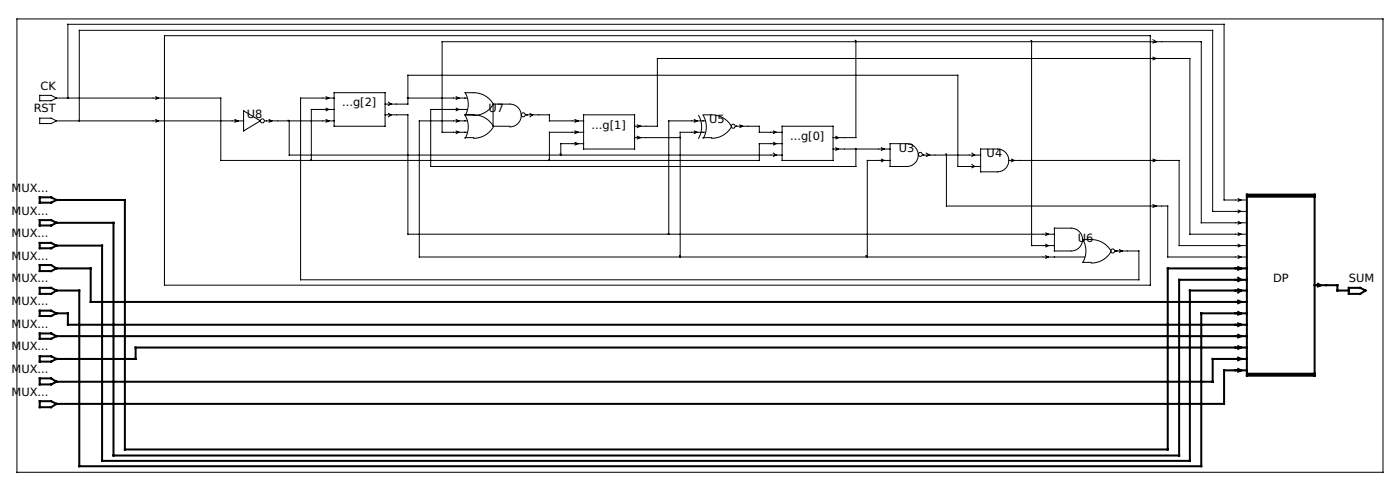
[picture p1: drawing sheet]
<svg xmlns="http://www.w3.org/2000/svg" width="265mm" height="93mm" viewBox="0 0 265 93" stroke-linecap="round" stroke-linejoin="round" font-family="sans-serif">
<g fill="none" stroke="#000" stroke-width=".19">
<path d="M3.2 3.6h258.7v85.8h-258.7zM7.5 18.1h2.2l1 .5-1 .5h-2.2zM10.7 18.6h31.1v11.8h102v-3.2h4.3M12.9 18.6v-14h218.9v33.3h4.3M29.5 18.3l.5 .3-.5 .2M31.1 6.8h186.7v47.2h-186.7zM61.8 18.3l.5 .3-.5 .2M63.3 17.6h9.6v6.3h-9.6zM63.3 18.6h-6.4v34.4h158.8v-5.5h-4.5M72.9 19.7h4.3v-5.4h104.2v17.2h4.3M73.6 19.3l.5 .4-.5 .3M77.2 18.6h11.2"/>
<path d="M86.4 18.3l.5 .3-.5 .2M88 17.6a6 6 0 0 1 4.1 .7l1.3 1.4a4.3 4.3 0 0 1-3.7 2.2M88.1 17.6a4.3 4.3 0 0 1 0 4.3 4.3 4.3 0 0 1 0 4.3M162.1 7.9v18.2h-4.3M195.4 7.9v38.6h4.3M218.3 7.5l.7 .4-.7 .3M218.3 10.8l.7 .3-.7 .2M7.5 22.4h2.2l1 .5-1 .5h-2.2zM10.7 22.9h35.4M15 22.9v-17.2h214.6v34.3h6.5M29.5 22.6l.5 .3-.5 .2M44.5 22.6l.6 .3-.6 .2"/>
<path d="M46.1 21l3.2 1.9-3.2 1.9zM50.2 22.9h13.1M51 22.6l.5 .3-.5 .2M54.8 22.9v6.5h93.3M61.8 20.5l.5 .2-.5 .3M61.8 22.6l.5 .3-.5 .2M63.3 20.7h-4.3v9.7M72.9 21.7h4.3v22.7h122.5M73.6 21.5l.5 .2-.5 .4M86.4 20.5l.5 .2-.5 .3M86.4 22.6l.5 .3-.5 .2M86.4 24.8l.5 .2-.5 .3"/>
<path d="M88 21.7a6 6 0 0 1 4.1 .8l1.3 1.4M88 26.1h1.7M88.4 20.7h-6.8v10.8h80.5v-3.3M88.4 22.9h-9v25.8h126M88.4 25h-4.7v-17.1h143.8v34.3h8.6M93.4 24a4.3 4.3 0 0 1-3.7 2.2M96.5 23.9h-3.1v-4.2h3.1a2.16 2.16 0 0 1 2.2 2.2 2.16 2.16 0 0 1-2.2 2.1M99.6 21.7h4.4v1.2h6.5M100.4 21.5l.5 .2-.5 .4M108.9 22.6l.6 .3-.6 .2M108.9 24.8l.6 .2-.6 .3M108.9 27l.6 .2-.6 .3"/>
<path d="M110.5 21.7h9.7v6.5h-9.7zM110.5 27.2h-4.3v2.2M110.5 25h-6.5v5.4M120.2 23.9h4.3v-12.8h100.8v33.3h10.8M120.2 26.1h8.6M120.7 23.7l.6 .2-.6 .3M120.7 25.8l.6 .3-.6 .2M131.5 22.6l.5 .3-.5 .2M131.5 24.8l.5 .2-.5 .3M132.3 21.9a4.3 4.3 0 0 1 0 4.3M133.1 21.7a6 6 0 0 1 4.1 .8l1.3 1.4M133.1 26.1h1.7"/>
<path d="M133.2 21.9a4.3 4.3 0 0 1 0 4.3M133.5 22.9h-6.9v21.5M133.5 25h-4.7v23.7M138.5 24a4.3 4.3 0 0 1-3.7 2.2M139.3 23.9h4.5v1.1h4.3M140.1 23.7l.5 .2-.5 .3M146.5 24.8l.5 .2-.5 .3M146.5 27l.5 .2-.5 .3M146.5 29l.5 .4-.5 .2M148.1 23.9h9.7v6.5h-9.7zM157.8 28.2h10.8M158.3 25.8l.5 .3-.5 .2"/>
<path d="M158.3 28l.5 .2-.5 .3M166.9 28l.5 .2-.5 .3M166.9 30.1l.5 .3-.5 .2M168.6 27.2h3.1a2.16 2.16 0 0 1 2.2 2.2 2.16 2.16 0 0 1-2.2 2.1h-3.1zM168.6 30.4h-4.4v18.3M174.8 29.4h10.9M175.4 29l.7 .4-.7 .2M179.2 29.4v9.6h41.9v9.7h15M184.1 29l.5 .4-.5 .2M184.1 31.1l.5 .4-.5 .3M185.7 28.2h3.2a2.16 2.16 0 0 1 2.1 2.2 2.16 2.16 0 0 1-2.1 2.1h-3.2zM191 30.4h32.3v16.1h12.8"/>
<path d="M191.5 30.1l.6 .3-.6 .2M218.3 30.1l.7 .3-.7 .2M218.3 38.8l.7 .2-.7 .3M234.5 37.6l.5 .3-.5 .2M234.5 39.8l.5 .2-.5 .3M198 44.1l.5 .3-.5 .2M198 46.3l.5 .2-.5 .3M198 48.4l.5 .3-.5 .2M199.7 43.2h3.1a2.16 2.16 0 0 1 2.2 2.2 2.16 2.16 0 0 1-2.2 2.1h-3.1zM205 45.4a6 6 0 0 1 4.1 .7l1.3 1.4M205 49.7h1.7M205.1 45.4a4.3 4.3 0 0 1 0 4.3"/>
<path d="M210.4 47.7a4.3 4.3 0 0 1-3.7 2.1M212 47.3l.5 .2-.5 .3M234.5 41.9l.5 .3-.5 .2M234.5 44.1l.5 .3-.5 .2M234.5 46.3l.5 .2-.5 .3M234.5 48.4l.5 .3-.5 .2"/>
<circle cx="49.7" cy="22.9" r=".38"/>
<circle cx="99.1" cy="21.7" r=".38"/>
<circle cx="138.8" cy="23.9" r=".38"/>
<circle cx="174.3" cy="29.2" r=".38"/>
<circle cx="210.7" cy="47.5" r=".38"/>
</g>
<g fill="none" stroke="#000" stroke-width=".38">
<path d="M7.5 37.4h2.2l1 .5-1 .5h-2.2zM10.7 37.9h13v47.2h197.4v-34.3h15M236.1 36.9h12.8v34.2h-12.8zM236.1 37.2h12.8M7.5 54.5h2.2l1 .5-1 .7h-2.2zM7.5 58.8h2.2l1 .5-1 .5h-2.2zM7.5 41.7h2.2l1 .5-1 .5h-2.2zM7.5 46h2.2l1 .5-1 .5h-2.2zM7.5 50.2h2.2l1 .6-1 .5h-2.2zM10.7 50.8h6.5v6.4h218.9M10.7 42.2h10.8v44.1h201.8v-33.3h12.8M10.7 55h4.3v33.3h212.5v-29h8.6"/>
<path d="M10.7 46.5h8.6v40.8h206v-32.3h10.8M10.7 59.3h2.2v2.2h223.2M234.5 50.6l.5 .2-.5 .3M234.5 52.6l.5 .4-.5 .2M234.5 54.8l.5 .2-.5 .4M234.5 56.9l.5 .3-.5 .2M234.5 59.1l.5 .2-.5 .3M248.9 54h4.4v1h2.1M249.6 53.7l.5 .3-.5 .3M255.4 54.5h2.2l1 .5-1 .7h-2.2zM7.5 63.1h2.2l1 .6-1 .5h-2.2zM7.5 67.5h2.2l1 .5-1 .5h-2.2z"/>
<path d="M7.5 71.7h2.2l1 .6-1 .5h-2.2zM7.5 76h2.2l1 .5-1 .6h-2.2zM10.7 63.7h225.4M234.5 61.2l.5 .3-.5 .3M234.5 63.4l.5 .3-.5 .2M234.5 65.6l.5 .2-.5 .3M234.5 67.7l.5 .3-.5 .2M234.5 69.9l.5 .2-.5 .3M236.1 70.8h12.8M236.1 65.8h-210.4v2.2h-15M236.1 68h-6.5v4.3h-218.9M236.1 70.1h-4.3v6.4h-221.1"/>
</g>
<g fill="#000" stroke="#000" stroke-width=".19">
<circle cx="12.8" cy="18.5" r=".06"/>
<circle cx="77.2" cy="18.5" r=".06"/>
<circle cx="162" cy="7.7" r=".06"/>
<circle cx="195.3" cy="7.7" r=".06"/>
<circle cx="15" cy="22.8" r=".06"/>
<circle cx="54.6" cy="22.8" r=".06"/>
<circle cx="58.9" cy="30.3" r=".06"/>
<circle cx="104" cy="30.3" r=".06"/>
<circle cx="106.1" cy="29.2" r=".06"/>
<circle cx="128.7" cy="26" r=".06"/>
<circle cx="162" cy="28.2" r=".06"/>
<circle cx="179.2" cy="29.2" r=".06"/>
<circle cx="126.6" cy="44.3" r=".06"/>
<circle cx="128.7" cy="48.5" r=".06"/>
<circle cx="164" cy="48.5" r=".06"/>
</g>
<g font-size="2.2">
<text x="7.6" y="17">CK</text>
<text x="6.4" y="21.2">RST</text>
<text x="46.8" y="22.3">U8</text>
<text x="64.8" y="20.1">...g[2]</text>
<text x="92.5" y="21.2">U7</text>
<text x="134.3" y="23.3">U5</text>
<text x="112" y="24.4">...g[1]</text>
<text x="149.6" y="26.6">...g[0]</text>
<text x="170.2" y="28.7">U3</text>
<text x="186.8" y="29.7">U4</text>
<text x="2.2" y="40.7">MUX...</text>
<text x="2.2" y="36.4">MUX...</text>
<text x="2.2" y="44.9">MUX...</text>
<text x="204.1" y="45.9">U6</text>
<text x="2.2" y="49.2">MUX...</text>
<text x="2.2" y="53.5">MUX...</text>
<text x="241.1" y="53.4">DP</text>
<text x="255.4" y="53.5">SUM</text>
<text x="2.2" y="57.8">MUX...</text>
<text x="2.2" y="62.1">MUX...</text>
<text x="2.2" y="66.3">MUX...</text>
<text x="2.2" y="70.6">MUX...</text>
<text x="2.2" y="75">MUX...</text>
</g>
</svg>
